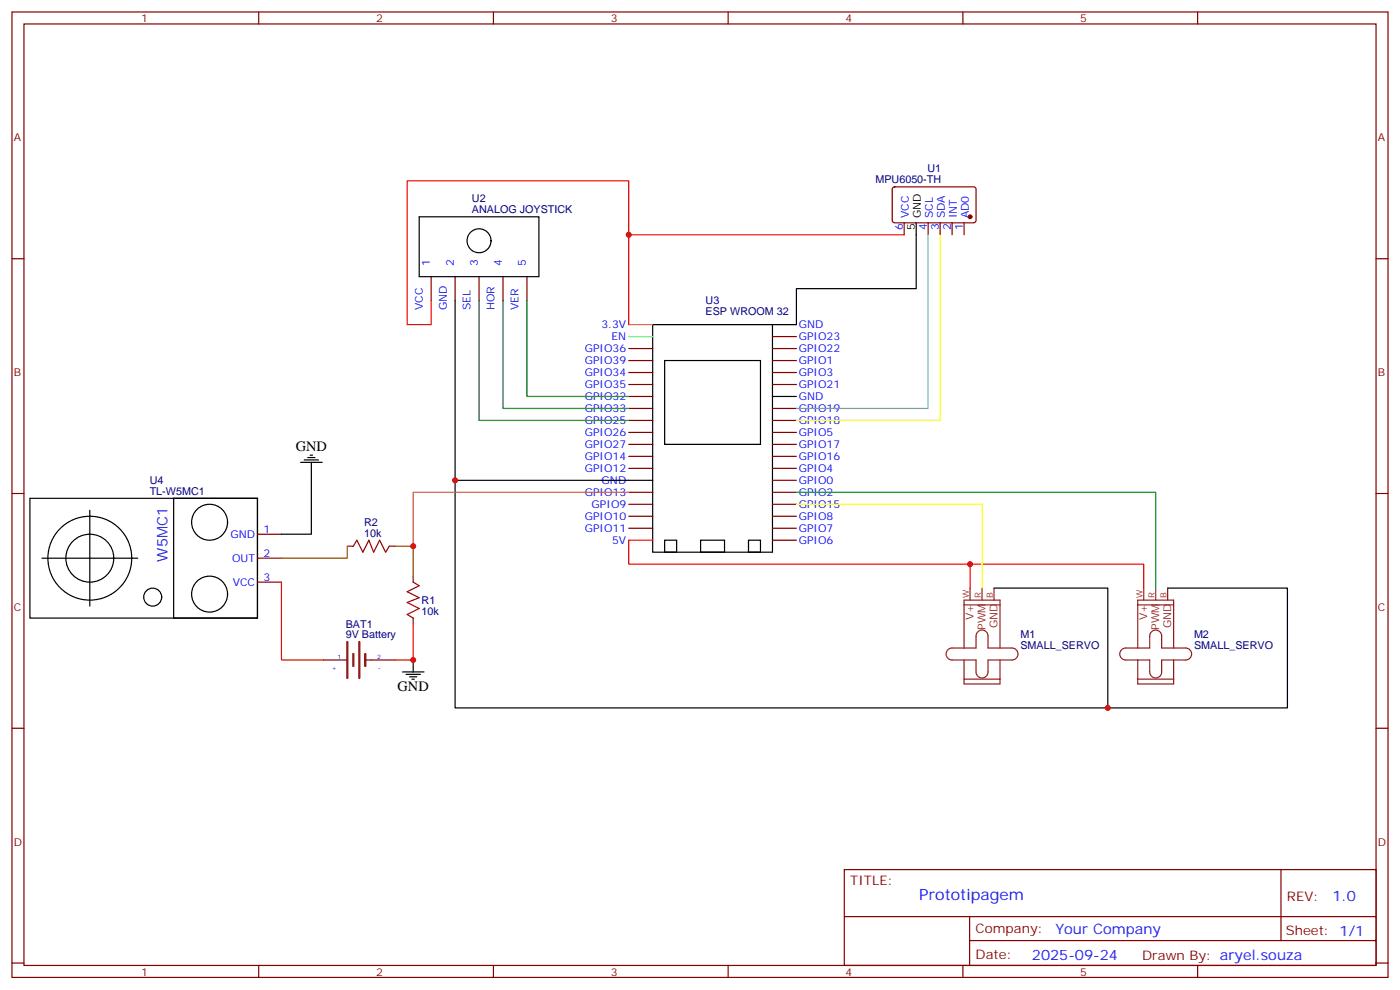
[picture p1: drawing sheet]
<svg xmlns="http://www.w3.org/2000/svg" width="412mm" height="292mm" viewBox="0 0 412 292" stroke-linecap="round" stroke-linejoin="round" font-family="sans-serif">
<g fill="none" stroke="#870000" stroke-width=".35">
<path d="M3.5 3.5h405.4v284.4h-405.4zM7.1 7.1h398.2v277.2h-398.2zM76.2 3.5v3.6M145.3 3.5v3.6M214.5 3.5v3.6M283.6 3.5v3.6M352.8 3.5v3.6M263.1 55.2l.4-.2 23.6 .1 .4 .6-.1 9.5-.6 .4h-23.5l-.5-.7v-9.2zM3.5 76.2h3.6M266.3 65.6v3.5M273.4 65.6v3.5M276.9 65.6v3.5"/>
<path d="M280.5 65.6v3.5M284 65.6v3.5M405.3 76.2h3.6M127 81.5v7M134.1 81.5v7M141.1 81.5v7M148.2 81.5v7M155.2 81.5v7M227.5 99.1h7.1M185.2 113.2h7.1M185.2 109.7h7.1M185.2 106.2h7.1"/>
<path d="M185.2 102.7h7.1M185.2 116.8h7.1M227.5 113.2h7.1M227.5 109.7h7.1M227.5 106.2h7.1M227.5 102.7h7.1M185.2 137.9h7.1M185.2 134.4h7.1M185.2 130.9h7.1M185.2 127.4h7.1M185.2 123.8h7.1M185.2 120.3h7.1"/>
<path d="M227.5 137.9h7.1M227.5 134.4h7.1M227.5 130.9h7.1M227.5 127.4h7.1M227.5 123.8h7.1M227.5 120.3h7.1M3.5 145.3h3.6M75.8 157.3h7.1M185.2 155.6h7.1M185.2 152h7.1M185.2 148.5h7.1M185.2 145h7.1"/>
<path d="M227.5 159.1h7.1M227.5 155.6h7.1M227.5 152h7.1M227.5 148.5h7.1M227.5 145h7.1M227.5 141.5h7.1M405.3 145.3h3.6M75.8 164.4h7.1M75.8 171.4h7.1M102.3 160.9h1.8M114.7 160.9h1.7M121.7 169.7v1.7"/>
<path d="M95.2 194.4h7.1M109.4 194.4h7M121.7 182v1.8M3.5 214.5h3.6M405.3 214.5h3.6M248.7 256.1h156.6v28.2h-156.6zM377.3 256.1v20.9M248.7 270h156.5M285.6 277h119.6M285.6 270v14.1M3.5 283.6h3.6M76.2 284.3v3.6"/>
<path d="M145.3 284.3v3.6M214.5 284.3v3.6M283.6 284.3v3.6M352.8 284.3v3.6M405.3 283.6h3.6"/>
</g>
<circle cx="285.7" cy="63.9" r=".53" fill="#870000" stroke="#870000" stroke-width=".35"/>
<g fill="none" stroke="#000" stroke-width=".35">
<path d="M123.5 63.9h35.2v17.6h-35.2zM269.9 65.6v19.4h-35.3v10.6h-7.1M134.1 88.5v53h58.2M192.3 95.6h35.2v67h-35.2zM195.8 106.2h28.2v24.7h-28.2zM227.5 116.8h7.1M88.5 136.2h6.4M89.6 135.5h4.2M90.7 134.8h2.1M91.4 134.1h.7M91.7 136.2v21.1h-8.8M8.8 146.8h67v35.2h-67z"/>
<path d="M26.5 150.3v28.2M51.2 146.8h24.6v35.2h-24.6zM134.1 141.5v67h192.2v-35.3h-33.5M195.8 159.1h3.5v3.5h-3.5zM206.4 159.1h7v3.5h-7zM220.5 159.1h3.5v3.5h-3.5zM12.3 164.4h28.3M344 173.2h35.2v35.3h-52.9M118.5 197.9h6.4M119.6 198.6h4.2M120.6 199.3h2.2M121.7 194.4v3.5"/>
<path d="M121.4 200h.7"/>
<circle cx="141.1" cy="70.9" r="3.5"/>
<circle cx="61.7" cy="153.8" r="5.3"/>
<circle cx="26.5" cy="164.4" r="12.3"/>
<circle cx="26.5" cy="164.4" r="7.1"/>
<circle cx="45" cy="175.9" r="2.65"/>
<circle cx="61.7" cy="175" r="5.3"/>
</g>
<g fill="none" stroke="#8c2424" stroke-width=".35">
<path d="M284 178.2h10.6M285.8 173.2v3.5M289.3 173.2v3.5M292.8 173.2v3.5M335.1 178.2h10.6M336.9 173.2v3.5M340.4 173.2v3.5M344 173.2v3.5M279.2 191.4l1.3-.5h7v-3.6a1.76 1.76 0 0 1 1.8-1.7 1.76 1.76 0 0 1 1.7 1.7v3.6h7.1a1.76 1.76 0 0 1 1.8 1.7 1.76 1.76 0 0 1-1.8 1.8h-7.1v3.5a1.76 1.76 0 0 1-1.7 1.8 1.76 1.76 0 0 1-1.8-1.8v-3.5h-7a1.76 1.76 0 0 1-1.7-1.1 1.76 1.76 0 0 1 .4-1.9zM284 190.9v-14.2h10.6v14.2M284 194.4v7h10.6v-7M330.4 191.4l1.2-.5h7.1v-3.6a1.76 1.76 0 0 1 1.7-1.7 1.76 1.76 0 0 1 1.8 1.7v3.6h7a1.76 1.76 0 0 1 1.8 1.7 1.76 1.76 0 0 1-1.8 1.8h-7v3.5a1.76 1.76 0 0 1-1.8 1.8 1.76 1.76 0 0 1-1.7-1.8v-3.5h-7.1a1.76 1.76 0 0 1-1.6-1.1 1.76 1.76 0 0 1 .4-1.9z"/>
<path d="M335.1 194.4v7h10.6v-7M335.1 190.9v-14.2h10.6v14.2M284 200h10.6M335.1 200h10.6"/>
</g>
<path d="M185.2 69.1h81.1M127 88.5v7.1h-7.1v-42.3h65.3v42.3M192.3 159.1h-7.1v7.1h100.6v7M82.9 171.4v23h12.3M285.8 166.2h51.1v7M121.7 183.8v10.6h-5.3" fill="none" stroke="#f00" stroke-width=".35"/>
<path d="M185.2 99.1h7.1" fill="none" stroke="#0ff" stroke-width=".35"/>
<path d="M185.2 95.6h7.1" fill="none" stroke="#f90" stroke-width=".35"/>
<path d="M141.1 88.5v35.3h44.1M148.2 88.5v31.8h37M155.2 88.5v28.3h30" fill="none" stroke="#008700" stroke-width=".35"/>
<path d="M276.9 69.1v54.7h-42.3M234.6 148.5h54.7v24.7" fill="none" stroke="#ff0" stroke-width=".35"/>
<path d="M234.6 145h105.8v28.2" fill="none" stroke="#0f0" stroke-width=".35"/>
<path d="M273.4 69.1v51.2h-38.8" fill="none" stroke="#6c9" stroke-width=".35"/>
<path d="M102.3 189.1v10.6M104.1 192.6v3.5M105.8 189.1v10.6M107.6 192.6v3.5" fill="none" stroke="#8c2424" stroke-width=".71"/>
<path d="M107.6 194.4h1.8" fill="none" stroke="#900" stroke-width=".35"/>
<path d="M104.1 160.9l1-1.8 1.8 3.5 1.8-3.5 1.4 3.5 1.7-3.5 1.8 3.5 1.1-1.7M121.7 171.4l1.8 1.1-3.6 1.8 3.6 1.7-3.6 1.4 3.6 1.8-3.6 1.8 1.8 1" fill="none" stroke="#a10000" stroke-width=".35"/>
<path d="M102.3 160.9v3.5h-19.4M116.4 160.9h5.3v8.8" fill="none" stroke="#960" stroke-width=".35"/>
<path d="M185.2 145h-63.5v15.9" fill="none" stroke="#c63" stroke-width=".35"/>
<g fill="#c00">
<circle cx="134.1" cy="141.5" r=".88"/>
<circle cx="326.3" cy="208.5" r=".88"/>
<circle cx="285.8" cy="166.2" r=".88"/>
<circle cx="185.2" cy="69.1" r=".88"/>
<circle cx="121.7" cy="160.9" r=".88"/>
<circle cx="121.7" cy="194.4" r=".88"/>
</g>
<text font-size="4.6" fill="#00f" x="270.8" y="265.1">Prototipagem</text>
<g font-size="4.2">
<text x="87.1" y="132.9">GND</text>
<text x="117.1" y="203.6">GND</text>
</g>
<g font-size="4.2" fill="#00f">
<text x="49.3" y="165.4" transform="rotate(-90 49.3 165.4)">W5MC1</text>
<text x="392.5" y="265.4">1.0</text>
<text x="310.9" y="274.9">Your Company</text>
<text x="304" y="282.7">2025-09-24</text>
</g>
<g font-size="3.9" fill="#800">
<text x="250.5" y="260.7">TITLE:</text>
<text x="379.1" y="265.4">REV:</text>
<text x="287.4" y="274.9">Company:</text>
<text x="378.7" y="275.5">Sheet: 1/1</text>
<text x="287.4" y="282.6">Date:</text>
<text x="336.4" y="282.7">Drawn By: aryel.souza</text>
</g>
<g font-size="3.2" fill="#800">
<text x="41.6" y="6.5">1</text>
<text x="110.8" y="6.5">2</text>
<text x="179.9" y="6.5">3</text>
<text x="249.1" y="6.5">4</text>
<text x="318.2" y="6.5">5</text>
<text x="4.1" y="41.6">A</text>
<text x="405.9" y="41.6">A</text>
<text x="4.1" y="110.8">B</text>
<text x="405.9" y="110.8">B</text>
<text x="4.1" y="179.9">C</text>
<text x="405.9" y="179.9">C</text>
<text x="4.1" y="249.1">D</text>
<text x="405.9" y="249.1">D</text>
<text x="41.6" y="287.3">1</text>
<text x="110.8" y="287.3">2</text>
<text x="179.9" y="287.3">3</text>
<text x="249.1" y="287.3">4</text>
<text x="318.2" y="287.3">5</text>
</g>
<g font-size="3.2" fill="#000080">
<text x="257.9" y="54">MPU6050-TH</text>
<text x="273.2" y="50.8">U1</text>
<text x="139" y="59.6">U2</text>
<text x="139" y="62.8">ANALOG JOYSTICK</text>
<text x="207.9" y="89.6">U3</text>
<text x="207.9" y="92.8">ESP WROOM 32</text>
<text x="44.1" y="142.5">U4</text>
<text x="44.1" y="145.7">TL-W5MC1</text>
<text x="107.3" y="154.8">R2</text>
<text x="107.3" y="158">10k</text>
<text x="124.2" y="177.9">R1</text>
<text x="101.8" y="184.9">BAT1</text>
<text x="124.2" y="181.1">10k</text>
<text x="101.8" y="188">9V Battery</text>
<text x="300.6" y="191.2">SMALL_SERVO</text>
<text x="300.6" y="188">M1</text>
<text x="351.7" y="191.2">SMALL_SERVO</text>
<text x="351.7" y="188">M2</text>
</g>
<g font-size="3.2" fill="#00f">
<text x="267.8" y="64.3" transform="rotate(-90 267.8 64.3)">VCC</text>
<text x="274.8" y="64.3" transform="rotate(-90 274.8 64.3)">SCL</text>
<text x="278.3" y="64.3" transform="rotate(-90 278.3 64.3)">SDA</text>
<text x="281.9" y="64.3" transform="rotate(-90 281.9 64.3)">INT</text>
<text x="285.4" y="64.3" transform="rotate(-90 285.4 64.3)">AD0</text>
<text x="266" y="67.8" transform="rotate(-90 266 67.8)">6</text>
<text x="273" y="67.8" transform="rotate(-90 273 67.8)">4</text>
<text x="276.6" y="67.8" transform="rotate(-90 276.6 67.8)">3</text>
<text x="280.1" y="67.8" transform="rotate(-90 280.1 67.8)">2</text>
<text x="283.6" y="67.8" transform="rotate(-90 283.6 67.8)">1</text>
<text x="126.6" y="78.2" transform="rotate(-90 126.6 78.2)">1</text>
<text x="133.7" y="78.2" transform="rotate(-90 133.7 78.2)">2</text>
<text x="140.8" y="78.2" transform="rotate(-90 140.8 78.2)">3</text>
<text x="147.8" y="78.2" transform="rotate(-90 147.8 78.2)">4</text>
<text x="154.9" y="78.2" transform="rotate(-90 154.9 78.2)">5</text>
<text x="124.5" y="91.4" transform="rotate(-90 124.5 91.4)">VCC</text>
<text x="131.6" y="91.4" transform="rotate(-90 131.6 91.4)">GND</text>
<text x="138.6" y="91.4" transform="rotate(-90 138.6 91.4)">SEL</text>
<text x="145.7" y="91.4" transform="rotate(-90 145.7 91.4)">HOR</text>
<text x="152.8" y="91.4" transform="rotate(-90 152.8 91.4)">VER</text>
<text x="177.2" y="96.7">3.3V</text>
<text x="180.1" y="100.2">EN</text>
<text x="235.3" y="100.2">GPIO23</text>
<text x="235.3" y="96.7">GND</text>
<text x="172.3" y="107.2">GPIO39</text>
<text x="172.3" y="103.7">GPIO36</text>
<text x="235.3" y="107.2">GPIO1</text>
<text x="235.3" y="103.7">GPIO22</text>
<text x="172.3" y="110.8">GPIO34</text>
<text x="235.3" y="110.8">GPIO3</text>
<text x="172.3" y="117.8">GPIO32</text>
<text x="172.3" y="114.3">GPIO35</text>
<text x="235.3" y="117.8">GND</text>
<text x="235.3" y="114.3">GPIO21</text>
<text x="172.3" y="124.9">GPIO25</text>
<text x="172.3" y="121.4">GPIO33</text>
<text x="235.3" y="124.9">GPIO18</text>
<text x="235.3" y="121.4">GPIO19</text>
<text x="172.3" y="131.9">GPIO27</text>
<text x="172.3" y="128.4">GPIO26</text>
<text x="235.3" y="131.9">GPIO17</text>
<text x="235.3" y="128.4">GPIO5</text>
<text x="172.3" y="135.5">GPIO14</text>
<text x="235.3" y="135.5">GPIO16</text>
<text x="172.3" y="139">GPIO12</text>
<text x="177.2" y="142.5">GND</text>
<text x="235.3" y="142.5">GPIO0</text>
<text x="235.3" y="139">GPIO4</text>
<text x="172.3" y="146.1">GPIO13</text>
<text x="174.3" y="149.6">GPIO9</text>
<text x="235.3" y="149.6">GPIO15</text>
<text x="235.3" y="146.1">GPIO2</text>
<text x="172.3" y="153.1">GPIO10</text>
<text x="235.3" y="153.1">GPIO8</text>
<text x="67.9" y="158.4">GND</text>
<text x="77.6" y="157">1</text>
<text x="172.3" y="156.6">GPIO11</text>
<text x="180.3" y="160.2">5V</text>
<text x="235.3" y="160.2">GPIO6</text>
<text x="235.3" y="156.6">GPIO7</text>
<text x="68.4" y="165.5">OUT</text>
<text x="77.6" y="164">2</text>
<text x="68.5" y="172.5">VCC</text>
<text x="77.6" y="171.1">3</text>
</g>
<g font-size="3.2">
<text x="271.3" y="64.3" transform="rotate(-90 271.3 64.3)">GND</text>
<text x="269.5" y="67.8" transform="rotate(-90 269.5 67.8)">5</text>
</g>
<g font-size="3.2" fill="#8d2323">
<text x="286.8" y="182.6" transform="rotate(-90 286.8 182.6)">V+</text>
<text x="290.3" y="185.5" transform="rotate(-90 290.3 185.5)">PWM</text>
<text x="293.9" y="185.1" transform="rotate(-90 293.9 185.1)">GND</text>
<text x="338" y="182.6" transform="rotate(-90 338 182.6)">V+</text>
<text x="341.5" y="185.5" transform="rotate(-90 341.5 185.5)">PWM</text>
<text x="345" y="185.1" transform="rotate(-90 345 185.1)">GND</text>
</g>
<g font-size="2.5" fill="#8d2323">
<text x="285.4" y="176" transform="rotate(-90 285.4 176)">W</text>
<text x="288.9" y="176" transform="rotate(-90 288.9 176)">R</text>
<text x="292.5" y="176" transform="rotate(-90 292.5 176)">B</text>
<text x="336.5" y="176" transform="rotate(-90 336.5 176)">W</text>
<text x="340.1" y="176" transform="rotate(-90 340.1 176)">R</text>
<text x="343.6" y="176" transform="rotate(-90 343.6 176)">B</text>
</g>
<g font-size="1.8" fill="#00f">
<text x="97.7" y="197.2">+</text>
<text x="99.4" y="194">1</text>
<text x="111.1" y="194">2</text>
<text x="111.4" y="197.2">-</text>
</g>
</svg>
